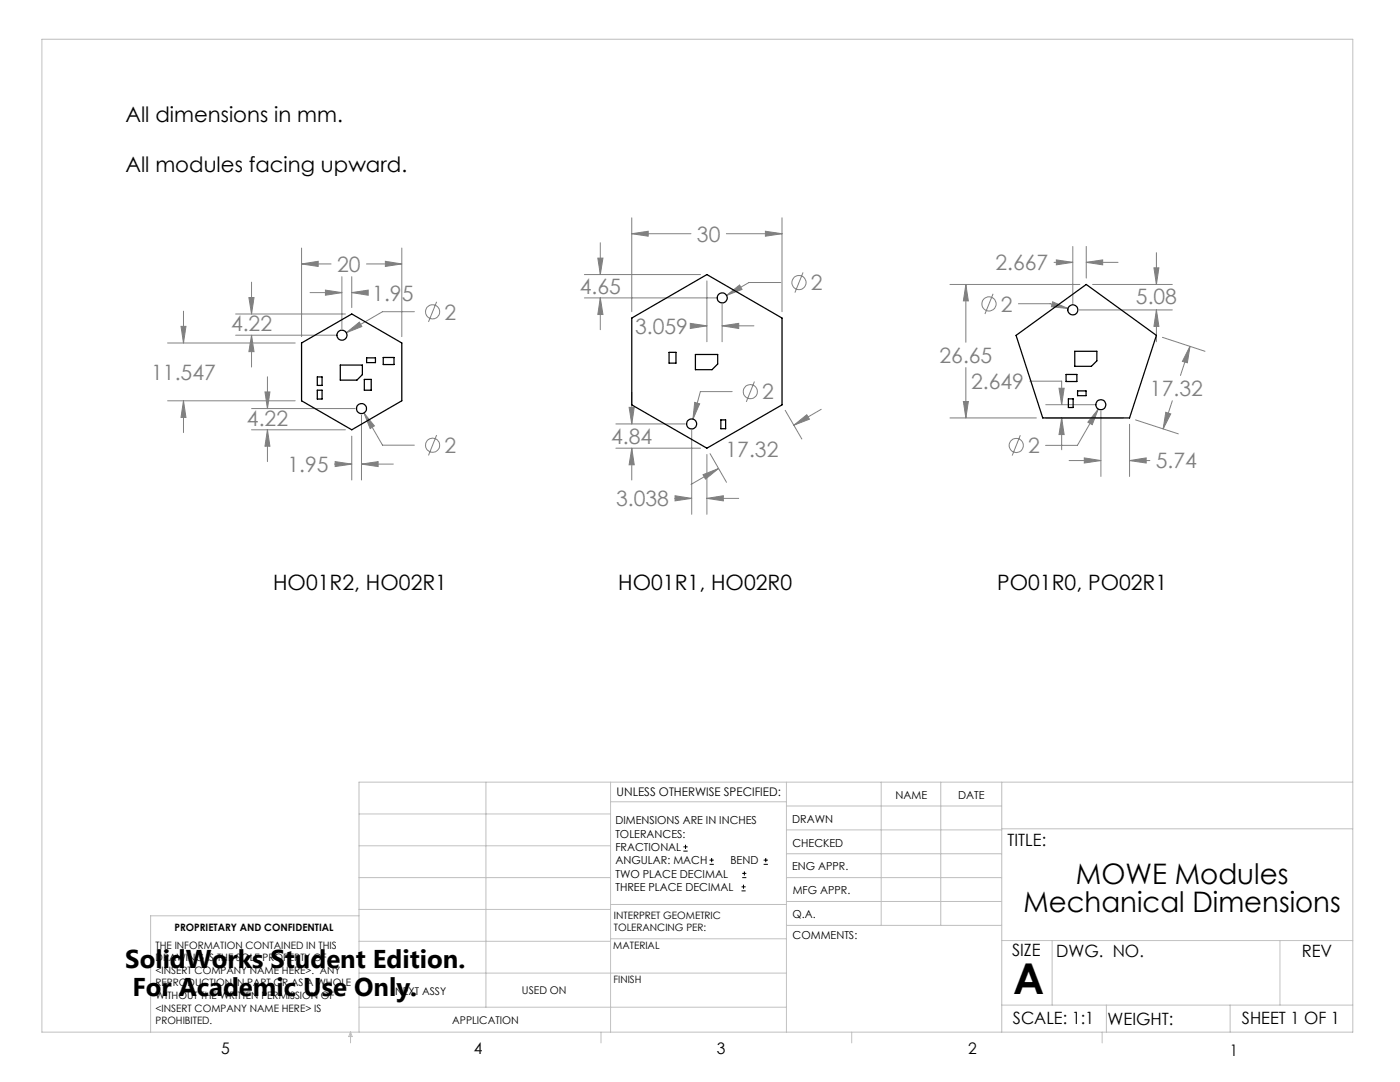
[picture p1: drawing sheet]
<svg xmlns="http://www.w3.org/2000/svg" width="279mm" height="216mm" viewBox="0 0 279 216" stroke-linecap="round" stroke-linejoin="round" font-family="sans-serif">
<g fill="none" stroke="#808080" stroke-width=".2">
<path d="M49.7 59.4h1l-.5 3.3zM50.2 56.3v6.4M60.2 52.7l3.3-.6v1.1zM60.2 49.5v17.7M60.2 52.7h5.9M61.9 58.4h6.3M64.9 57.9l3.3 .5-3.3 .5zM68.2 55.2v10.4M70.2 58.4l3.3-.5v1zM70.2 55.2v6.2M70.2 58.4h2.9M73.1 52.7h7.1"/>
<path d="M76.9 52.1l3.3 .6-3.3 .5zM80.2 49.5v17.7M116.6 54.8h23.2M116.6 59.4h26.2M119.3 51.5h1l-.5 3.3zM119.8 59.4l.5 3.4h-1zM119.8 48.4v6.4M119.8 59.4v6.4M126.1 46.6l3.3-.5v1zM126.1 43.5v18.7M126.1 46.6h11.8M141.1 56.1v12.1"/>
<path d="M145 46.6h11.1M145 58.9l2.6-2 .5 .8zM152.8 46.1l3.3 .5-3.3 .5zM155.8 56.4h-6.3l-4.5 2.5M156.1 43.5v18.7M160.3 54.4l-1.7 4M189.6 56.8h25.9M192.8 56.8l.5 3.2h-1zM192.8 56.8v11.5M198.2 58.6l-1.6 4.1M210.4 52.4h3.7M210.8 51.9l3.3 .5-3.3 .4z"/>
<path d="M214.1 49.2v11.4M216.8 52.4l3.3-.5v.9zM216.8 49.2v6.3M216.8 52.4h6.3M218.1 56.8h15.9M230.3 53.4h1l-.5 3.4zM230.8 50.4v6.4M33.4 68.4h25.5M33.4 80h25.5M36.1 65.1h1l-.5 3.3zM36.6 80l.5 3.3h-1zM36.6 62.1v6.3"/>
<path d="M36.6 80v6.3M47 62.7h21.9M47 66.9h20M50.2 66.9l.5 3.3h-1zM50.2 66.9v6.3M52.9 78.2h1l-.5 3.3zM53.4 75.2v6.3M69.1 66.4l2.6-2.1 .5 .9zM82.7 62.2h-6.4l-7.2 4.2M87.1 60.2l-1.6 4M126.1 78.2v6.4M137.8 64.5l3.3 .5-3.3 .5z"/>
<path d="M138.5 65h2.6M144.1 65l3.3-.5v1zM144.1 60.7v7.5M144.1 65h6.4M146.1 78.1h-6.3l-1.5 5.5M150.6 76.1l-1.7 4.1M192.8 73.3v10.1M203.2 60.6h6.4l3.5 1M205.5 76.1h6.4v4.7M210.1 60.2l3 1.4-3.3-.4zM211.3 77.5h1.1l-.5 3.3zM215.4 61.8h18.6"/>
<path d="M230.8 61.8l.5 3.3h-1zM230.8 61.8v6.4M232 67.3l8.5 2.8M234 80l-1.9 5.6M237.5 69.1l-.5 3.3-1-.3zM237.5 69.1l-1.9 5.8M50.2 81.5h20.7M50.2 85.8h18.7M53.4 85.8l.5 3.2h-1zM53.4 85.8v6.3M66.7 92.6h3.5M66.9 92.1l3.3 .5-3.3 .5z"/>
<path d="M70.2 87v8.8M72.1 92.6l3.4-.5v1zM72.1 82.8v13M72.1 92.6h6.4M72.6 82.4l2.1 2.6-.8 .5zM72.6 82.4l3.7 6.4h6.4M87.1 86.8l-1.6 4.1M122.9 84.6h13.9M122.9 89.4h16.9M125.6 81.3h1l-.5 3.3zM126.1 89.4l.5 3.3h-1zM126.1 89.4v6.4"/>
<path d="M134.7 99.4h3.3M134.7 98.9l3.3 .5-3.3 .5zM138 85.9v16.7M138.6 80.3l1 .3-1.3 3zM140.3 94.7l3.1-1.2-2.6 2.1zM141.1 99.4l3.3-.5v1zM141.1 90.7v11.9M141.1 99.4h6.3M141.7 90.5l3.3 5.7M143.4 93.5l-5.5 3.2M156.7 81.9l3.3 5.7M158.4 84.8l2.6-2 .5 .8z"/>
<path d="M163.9 81.7l-5.5 3.1M189.6 83.4h17.2M192.3 80.1h1l-.5 3.3zM203.6 86.9l-1.6 4M208.7 83.4h15.5M208.7 80.8h9.7M211.9 83.4l.5 3.3h-1.1zM211.9 83.4v6.3M213.4 91.9h6.3M216.4 91.4l3.3 .5-3.3 .5zM219.2 81.6l-1.2 3.1-.9-.5zM219.2 81.6l-4.2 7.3h-6.3"/>
<path d="M219.7 82v13.1M225.4 91.9l3.3-.5v1zM225.4 84.7v10.4M225.4 91.9h4.1M226.6 83.8l8.6 2.8M232.7 82.3l.9 .3-1.5 3z"/>
<circle cx="159.5" cy="56.4" r="1.41"/>
<circle cx="86.3" cy="62.2" r="1.41"/>
<circle cx="149.8" cy="78.1" r="1.41"/>
<circle cx="197.4" cy="60.7" r="1.41"/>
<circle cx="86.3" cy="88.8" r="1.4"/>
<circle cx="202.8" cy="88.9" r="1.42"/>
</g>
<g fill="none" stroke="#000" stroke-width=".2">
<path d="M136.4 169.8h.8M136.4 169h.8M136.8 168.6v.8M141.6 172.5h.9M141.6 171.6h.9M142 171.2v.8M148 177.8h.8M148 177h.8M148.1 175.1h.8M148.1 174.3h.8M148.4 176.5v.8M148.6 173.9v.8"/>
<path d="M152.4 172.5h.8M152.4 171.6h.8M152.8 171.2v.8"/>
</g>
<g fill="none" stroke="#c0c0c0" stroke-width=".2">
<path d="M8.4 7.8h261.6v198.2h-261.6zM97 156.1v44.9M121.8 156.1v49.9M121.8 160h35.2M157 156.1v49.9M175.9 156.1v28.5M187.7 156.1v28.5M199.9 156.1v49.9M270 156.1h-198.4v49.9M71.6 175.1h50.2M71.6 168.8h50.2M71.6 162.4h50.2"/>
<path d="M157 170.4h42.9M157 165.6h42.9M157 160.8h42.9M157 175.1h42.9M157 179.9h42.9M199.9 165.4h70.1M71.6 194.2h85.4M71.6 187.8h50.2M71.6 181.5h50.2M71.6 182.7h-41.5v23.3M121.8 187.3h35.2M121.8 180.5h35.2"/>
<path d="M157 184.6h42.9M199.9 187.7h70.1M210 187.7v12.9M255.4 187.7v12.9M70 206v2.1M70 206l.3 .8h-.7zM71.6 201h85.4M119.9 206v2.1M170 206v2.1M199.9 200.6h70.1M220 206v2.1M220.8 200.6v5.4"/>
<path d="M245.5 200.6v5.4"/>
</g>
<path d="M126.1 46.6l3.3-.5v1zM152.8 46.1l3.3 .5-3.3 .5zM140.3 94.7l3.1-1.2-2.6 2.1zM158.4 84.8l2.6-2 .5 .8zM145 58.9l3.1-1.2-.5-.8zM138.6 80.3l-.3 3.3 1.3-3zM119.3 51.5h1l-.5 3.3zM119.8 59.4l.5 3.4h-1zM144.1 65l3.3-.5v1zM137.8 64.5l3.3 .5-3.3 .5zM134.7 98.9l3.3 .5-3.3 .5zM141.1 99.4l3.3-.5v1zM125.6 81.3h1l-.5 3.3zM126.1 89.4l.5 3.3h-1zM36.1 65.1h1l-.5 3.3zM36.6 80l.5 3.3h-1zM60.2 52.7l3.3-.6v1.1zM76.9 52.1l3.3 .6-3.3 .5zM69.1 66.4l3.1-1.2-.5-.9zM72.6 82.4l1.3 3.1 .8-.5zM49.7 59.4h1l-.5 3.3zM50.2 66.9l.5 3.3h-1zM70.2 58.4l3.3-.5v1zM64.9 57.9l3.3 .5-3.3 .5zM52.9 78.2h1l-.5 3.3zM53.4 85.8l.5 3.2h-1zM72.1 92.6l3.4-.5v1zM66.9 92.1l3.3 .5-3.3 .5zM232.7 82.3l.9 .3-1.5 3zM237.5 69.1l-.5 3.3-1-.3zM192.8 56.8l.5 3.2h-1zM192.3 80.1h1l-.5 3.3zM210.1 60.2l-.3 1 3.3 .4zM219.2 81.6l-2.1 2.6 .9 .5zM216.8 52.4l3.3-.5v.9zM210.8 51.9l3.3 .5-3.3 .4zM230.8 61.8l.5 3.3h-1zM230.3 53.4h1l-.5 3.4zM225.4 91.9l3.3-.5v1zM216.4 91.4l3.3 .5-3.3 .5zM211.3 77.5h1.1l-.5 3.3zM211.9 83.4l.5 3.3h-1.1z" fill="#808080"/>
<g fill="none" stroke="#000" stroke-width=".25">
<path d="M60.2 68.4l10-5.7 10 5.7v11.6l-10 5.8-10-5.8zM63.3 77.9h1v1.7h-1zM63.3 75.2h1v1.7h-1zM67.9 72.8h4.4v2l-1.1 1h-3.3zM72.7 75.7h1.4v2.2h-1.4zM73.2 71.4h1.7v1h-1.7zM76.5 71.3h2.1v1.4h-2.1zM126.1 63.5l15-8.7 15 8.7v17.3l-15 8.6-15-8.6zM133.5 70.3h1.4v2.2h-1.4zM138.8 70.7h4.4v1.9l-1.1 1.2h-3.3zM202.8 66.9l14-10.1 14 10.1-5.4 16.5h-17.3zM212.8 74.7h2.1v1.4h-2.1z"/>
<path d="M213.2 79.6h1v1.7h-1zM214.5 70.1h4.4v1.9l-1.1 1.1h-3.3zM215.1 78h1.6v1h-1.6zM143.9 83.8h.9v1.7h-.9z"/>
<circle cx="144.1" cy="59.4" r="1.01"/>
<circle cx="68.2" cy="66.9" r="1"/>
<circle cx="214.1" cy="61.8" r="1"/>
<circle cx="72.2" cy="81.5" r="1"/>
<circle cx="138" cy="84.6" r="1.01"/>
<circle cx="219.7" cy="80.8" r="1.01"/>
</g>
<text font-size="8.5" x="202.2" y="198.3">A</text>
<g font-size="5.6">
<text x="214.7" y="176.3">MOWE Modules</text>
<text x="204.3" y="181.9">Mechanical Dimensions</text>
</g>
<g font-size="5.1">
<text x="25" y="193.2">SolidWorks Student Edition.</text>
<text x="26.4" y="198.8">For Academic Use Only.</text>
</g>
<g font-size="4.2">
<text x="25" y="24.4">All dimensions in mm.</text>
<text x="25" y="34.4">All modules facing upward.</text>
<text x="54.5" y="117.6">HO01R2, HO02R1</text>
<text x="123.4" y="117.6">HO01R1, HO02R0</text>
<text x="199" y="117.6">PO01R0, PO02R1</text>
</g>
<g font-size="4.2" fill="#808080">
<text x="139.1" y="48.2">30</text>
<text x="198.7" y="53.9">2.667</text>
<text x="67.3" y="54.2">20</text>
<text x="74.3" y="60">1.95</text>
<text x="115.7" y="58.7">4.65</text>
<text x="161.8" y="57.9">2</text>
<text x="88.7" y="63.8">2</text>
<text x="199.7" y="62.2">2</text>
<text x="226.7" y="60.7">5.08</text>
<text x="46.1" y="66.1">4.22</text>
<text x="126.8" y="66.6">3.059</text>
<text x="30.2" y="75.7">11.547</text>
<text x="187.5" y="72.4">26.65</text>
<text x="193.8" y="77.6">2.649</text>
<text x="152.1" y="79.7">2</text>
<text x="229.5" y="79">17.32</text>
<text x="49.3" y="85.1">4.22</text>
<text x="122" y="88.6">4.84</text>
<text x="57.4" y="94.2">1.95</text>
<text x="88.7" y="90.4">2</text>
<text x="144.8" y="91.3">17.32</text>
<text x="205.2" y="90.4">2</text>
<text x="230.7" y="93.5">5.74</text>
<text x="123" y="101">3.038</text>
</g>
<g font-size="3.4">
<text x="201.1" y="168.8">TITLE:</text>
<text x="202" y="190.8">SIZE</text>
<text x="210.8" y="190.9">DWG. NO.</text>
<text x="259.8" y="191">REV</text>
<text x="202.1" y="204.4">SCALE: 1:1</text>
<text x="221" y="204.5">WEIGHT:</text>
<text x="247.8" y="204.4">SHEET 1 OF 1</text>
</g>
<g font-size="3.2">
<text x="44.2" y="210.4">5</text>
<text x="94.6" y="210.3">4</text>
<text x="143.1" y="210.4">3</text>
<text x="193.2" y="210.3">2</text>
<text x="245.4" y="210.6">1</text>
</g>
<text font-size="2.4" x="123.1" y="158.9">UNLESS OTHERWISE SPECIFIED:</text>
<g font-size="2.2">
<text x="178.7" y="159.4">NAME</text>
<text x="191.2" y="159.4">DATE</text>
<text x="122.8" y="164.5">DIMENSIONS ARE IN INCHES</text>
<text x="122.8" y="167.1">TOLERANCES:</text>
<text x="158.1" y="164.2">DRAWN</text>
<text x="122.8" y="169.8">FRACTIONAL</text>
<text x="122.8" y="172.5">ANGULAR: MACH</text>
<text x="145.8" y="172.5">BEND</text>
<text x="158.1" y="173.7">ENG APPR.</text>
<text x="158.2" y="169.1">CHECKED</text>
<text x="122.8" y="175.1">TWO PLACE DECIMAL</text>
<text x="122.8" y="177.8">THREE PLACE DECIMAL</text>
<text x="158.2" y="178.4">MFG APPR.</text>
<text x="158.2" y="183.2">Q.A.</text>
<text x="158.2" y="187.4">COMMENTS:</text>
</g>
<g font-size="2.1">
<text x="78.8" y="198.5">NEXT ASSY</text>
<text x="104.2" y="198.4">USED ON</text>
<text x="90.2" y="204.3">APPLICATION</text>
</g>
<g font-size="2">
<text x="34.8" y="185.7">PROPRIETARY AND CONFIDENTIAL</text>
<text x="122.5" y="183.3">INTERPRET GEOMETRIC</text>
<text x="122.5" y="185.9">TOLERANCING PER:</text>
<text x="31.1" y="189.3">THE INFORMATION CONTAINED IN THIS</text>
<text x="31.1" y="191.8">DRAWING IS THE SOLE PROPERTY OF</text>
<text x="122.4" y="189.4">MATERIAL</text>
<text x="31.1" y="194.3">&lt;INSERT COMPANY NAME HERE&gt;. ANY</text>
<text x="31.1" y="196.8">REPRODUCTION IN PART OR AS A WHOLE</text>
<text x="122.4" y="196.2">FINISH</text>
<text x="31.1" y="199.4">WITHOUT THE WRITTEN PERMISSION OF</text>
<text x="31.1" y="201.9">&lt;INSERT COMPANY NAME HERE&gt; IS</text>
<text x="31.1" y="204.4">PROHIBITED.</text>
</g>
</svg>
